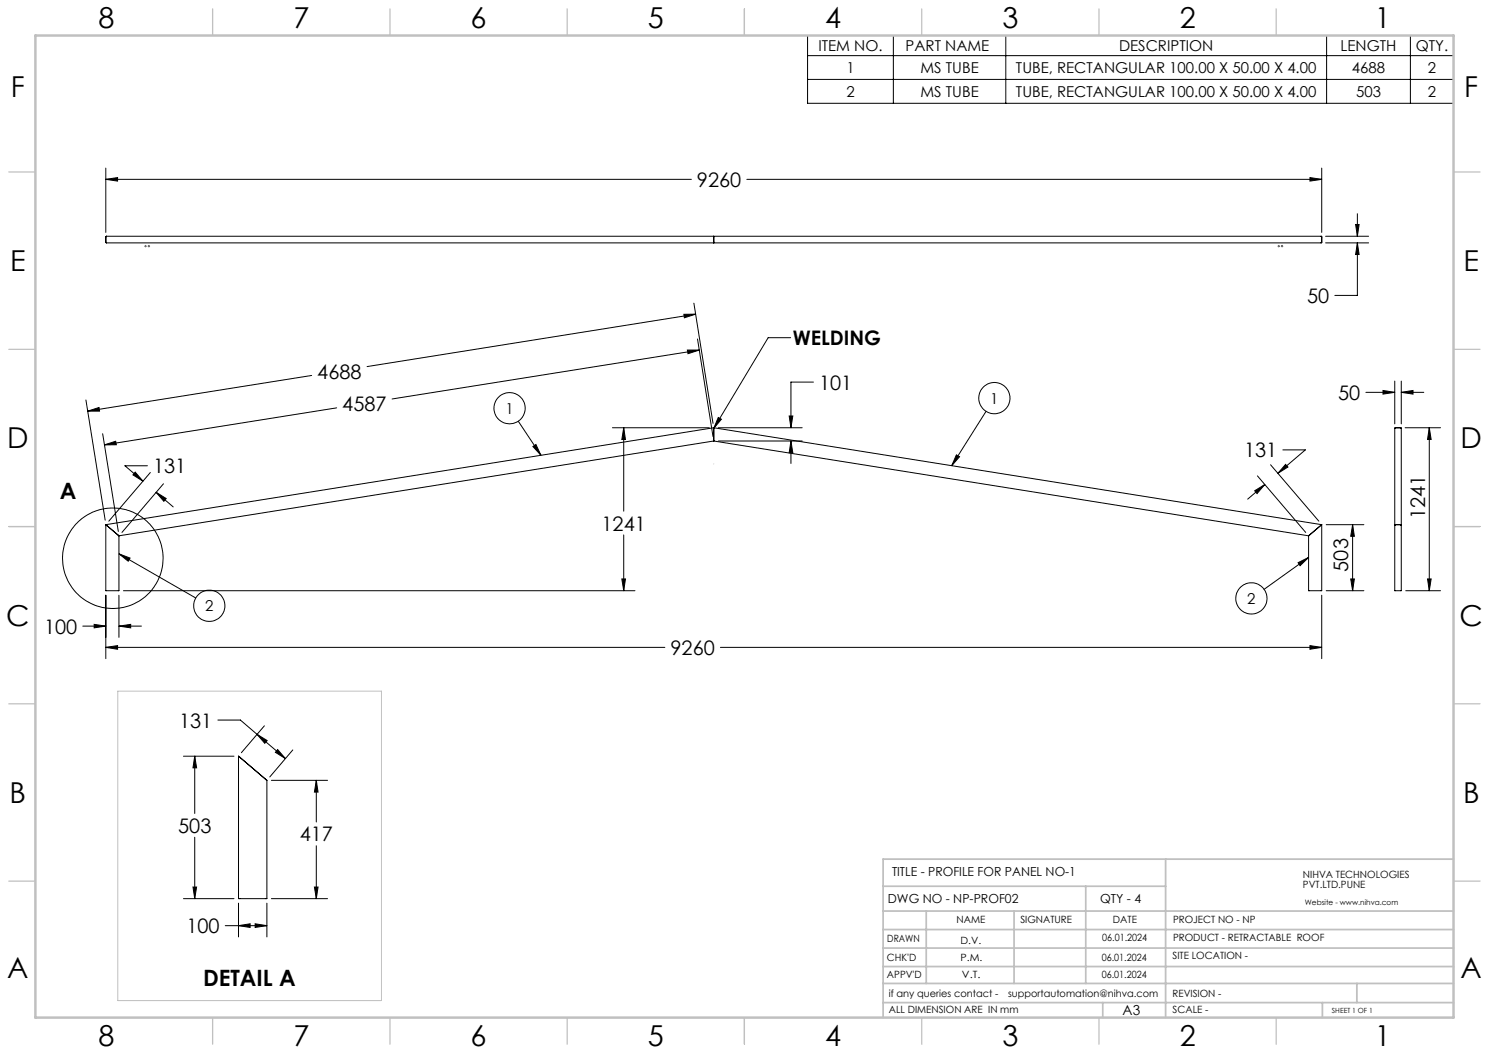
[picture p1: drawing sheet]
<svg xmlns="http://www.w3.org/2000/svg" width="420mm" height="297mm" viewBox="0 0 420 297" stroke-linecap="round" stroke-linejoin="round" font-family="sans-serif">
<g fill="none" stroke="#000" stroke-width=".28">
<path d="M227.8 10h182.2v19.1h-182.2zM227.8 15.7h182.2M252 10v19.1M283.7 10v19.1M374.2 10v19.1M397.8 10v19.1M227.8 22.4h182.2M29.8 47.4v18.1M29.8 50.6h165.2M29.8 50.6l3.4-.5v1zM210.6 50.6h162.2M369.5 50.1l3.3 .5-3.3 .5z"/>
<path d="M372.8 47.4v18.1M29.9 66.7l342.8-.1 .1 1.8-.2 .1h-342.6l-.2-.2zM201.3 66.8v1.7M201.3 66.6v.2zM373.9 66.6h12.1M373.9 68.5h12.1M382.4 63.3h1l-.5 3.3zM382.9 68.5v14.8h-6.4M382.9 60.3v6.3M382.9 68.5l.5 3.3h-1zM192.9 88.6h3.3l-3.2 1zM193.9 98.7h3.3l-3.1 1.1z"/>
<path d="M195.7 85.5l5.4 33.9M196.2 88.6l-92.7 14.8M196.7 95.6l4.4 27.6M197.2 98.7l-86.6 13.8M223 95.2h-6.3l-15.4 25.6M24.2 112.8l5.5 33.9M24.8 116l3.1-1.1 .2 1.1zM87.9 105.9l-63.1 10.1M95 115l-65.5 10.5M146.2 118.8l6.4 9.6M202.6 117.8l.9 .4-2.2 2.6zM222.6 117.3h1l-.5 3.3z"/>
<path d="M229.4 107.8h-6.3v12.8M278.1 116l-9.6 15.3M385.3 110.7h8.1M390.1 110.1l3.3 .6-3.3 .5zM393.4 107.5v12.1M395.3 110.7l3.3-.6v1.1zM395.3 107.5v12.1M395.3 110.7h6.3M29 122.3l4.4 27.6M29.5 125.5l3.1-1 .2 .9zM38.1 133.2l2.2 2.5-2.8-1.8zM41.6 131.4h-6.4l5.1 4.3"/>
<path d="M42.4 133.3l-11.7 13.7M44 138.8l4.9 4.2M44 138.8l2.9 1.8-.7 .8zM46.1 136.5l-11.7 13.7M150.3 125.9l.9-.5 1.4 3zM172.8 120.6h27.3M175.9 120.6l.5 3.4h-1zM175.9 120.6v23.6M201.3 124.2v.2M201.3 120.6v.2M201.3 124.4l-167.8 26.7M201.3 120.8v3.4"/>
<path d="M201.3 120.6l-171.5 27.4M201.3 124.4l167.8 26.7M201.3 120.6l171.5 27.4M202.6 124.4h23.7M202.6 120.6h23.7M223.1 124.4l.5 3.3h-1zM223.1 124.4v6.3M269.8 128.3l.9 .5-2.2 2.5zM353.9 138.4l2.9-1.7-2.2 2.5zM354.7 134.2l13.6 16M356.8 136.7l-4.9 4.1M358.4 131.1l13.6 15.9"/>
<path d="M361.8 126.9h6.4l-7.7 6.6M362.6 131l.7 .7-2.8 1.8zM393.5 120.7l1.8 .1v45.8h-1.9zM396.3 120.6h10M403.2 120.6v46M403.2 120.6l.5 3.4h-1zM29.8 148v18.6h3.7v-15.5M29.8 148l.2 .1M30 148.1l3.4 2.9M33.4 151l.1 .1M33.5 156.2l3.2 1.2-.5 .9zM33.5 156.2l21.7 12.5"/>
<path d="M175.9 150.9v15.7M366.1 158.7l3-1.5-2.4 2.4zM369.1 157.2l-12.5 9M369.3 151l-.2 .1M372.6 148.1l-3.3 2.9M372.8 148l-.2 .1M372.8 148v18.6h-3.7v-15.5M374.1 148h10.6M381.5 148l.5 3.3h-1zM381.5 148v18.6M393.4 148.1l.2-.1zM393.6 148h1.5"/>
<path d="M395.1 148l.2 .1zM23.4 176.6h6.4M26.6 176.1l3.2 .5-3.2 .5zM29.8 167.9v17.9M33.5 167.9v11.9M33.5 176.6h6.4M33.5 176.6l3.4-.5v1zM34.8 166.6h144.3M175.4 163.3h1l-.5 3.3zM372.8 167.9v17.9M374.1 166.6h10.6M381 163.3h1l-.5 3.3z"/>
<path d="M396.5 166.6h9.8M402.7 163.3h1l-.5 3.3zM29.8 182.6h157.7M29.8 182.6l3.4-.5v1zM203.2 182.6h169.6M369.5 182.1l3.3 .5-3.3 .5zM51.8 213.3h14.2M54.9 213.3v16.1M54.9 213.3l.6 3.3h-1.1zM61.5 203.1h6.3l12.7 10.9M67.3 213.3v40.2h8v-33.4l-7.6-6.5M67.3 213.3l.4 .3"/>
<path d="M72.5 207.1l2.9 1.8-.7 .8zM74.6 204.7l-6.5 7.6M78.3 211.4l2.2 2.6-2.8-1.8zM82.6 211.5l-6.5 7.6M54.9 236.1v17.4M76.6 220.1h15.8M89.2 220.1v11.7M89.2 238.5v15M89.2 220.1l.5 3.3h-1zM51.8 253.5h14.2M54.4 250.2h1.1l-.6 3.3zM67.3 254.7v9.6"/>
<path d="M75.3 254.7v9.6M76.6 253.5h15.8M88.7 250.2h1l-.5 3.3zM63.5 261.1h11.8M67.3 261.1l3.3-.5v1zM72 260.6l3.3 .5-3.3 .5z"/>
<circle cx="143.7" cy="115.1" r="4.4"/>
<circle cx="280.5" cy="112.3" r="4.4"/>
<circle cx="31.8" cy="157.5" r="14.2"/>
<circle cx="59" cy="170.9" r="4.4"/>
<circle cx="353" cy="168.8" r="4.4"/>
</g>
<g fill="none" stroke="#808000" stroke-width=".28">
<path d="M40.8 69.4h.1M41 69.4h.1M41.1 69.2h.1M41.1 69.3v.2M41.1 69.6v.1M41.2 69.4h.1M41.7 69.4h.1M41.9 69.4h.2M42 69.2h.1M42 69.3v.2M42 69.6v.1M42.2 69.4h.1"/>
<path d="M360.4 69.4h.1M360.6 69.4h.2M360.7 69.2h.1M360.7 69.3v.2M360.7 69.6v.1M360.9 69.4h.1M361.4 69.4h.1M361.5 69.4h.2M361.6 69.2h.1M361.6 69.3v.2M361.6 69.6v.1M361.8 69.4h.1"/>
</g>
<path d="M201.3 130.8h.1M33.2 194.9h74.4v87.3h-74.4z" fill="none" stroke="#c0c0c0" stroke-width=".28"/>
<g fill="none" stroke="#c0c0c0" stroke-width=".35">
<path d="M60 2.5v7.5M110 2.5v7.5M160 2.5v7.5M210 2.5v7.5M260 2.5v7.5M310 2.5v7.5M360 2.5v7.5M2.5 48.5h7.5M410 48.5h7.5M2.5 98.5h7.5M410 98.5h7.5M2.5 148.5h7.5"/>
<path d="M410 148.5h7.5M2.5 198.5h7.5M410 198.5h7.5M2.5 248.5h7.5M410 248.5h7.5M60 287v7.5M110 287v7.5M160 287v7.5M210 287v7.5M260 287v7.5M310 287v7.5M360 287v7.5"/>
</g>
<g fill="none" stroke="#c0c0c0" stroke-width=".5">
<path d="M249.1 257h160.9M249.1 250h79.7M261.3 257v20.4M286 257v20.4M306.2 250v27.4M328.8 242.3v44.7M410 242.3h-160.9v44.7M249.1 272.6h160.9M249.1 267.4h160.9M249.1 262.2h160.9M249.1 277.4h160.9M382.7 277.4v5.4"/>
<path d="M249.1 282.8h160.9M311 282.8v4.2M373 282.8v4.2"/>
</g>
<path d="M10 10h400v277h-400z" fill="none" stroke="#c0c0c0" stroke-width=".7"/>
<g fill="#000">
<path d="M202.6 117.8l.9 .4-2.2 2.6z"/>
<path d="M38.1 133.2l2.2 2.5-2.8-1.8zM44 138.8l2.9 1.8-.7 .8zM353.9 138.4l2.9-1.7-2.2 2.5zM362.6 131l.7 .7-2.8 1.8zM33.5 176.6l3.4-.5v1zM26.6 176.1l3.2 .5-3.2 .5zM29.8 182.6l3.4-.5v1zM369.5 182.1l3.3 .5-3.3 .5zM24.8 116l3.1-1.1 .2 1.1zM192.9 88.6h3.3l-3.2 1zM29.5 125.5l3.1-1 .2 .9zM193.9 98.7h3.3l-3.1 1.1zM223.1 124.4l.5 3.3h-1zM222.6 117.3h1l-.5 3.3zM175.9 120.6l.5 3.4h-1zM175.4 163.3h1l-.5 3.3zM29.8 50.6l3.4-.5v1zM369.5 50.1l3.3 .5-3.3 .5zM382.4 63.3h1l-.5 3.3zM382.9 68.5l.5 3.3h-1zM54.4 250.2h1.1l-.6 3.3zM54.9 213.3l.6 3.3h-1.1zM88.7 250.2h1l-.5 3.3zM89.2 220.1l.5 3.3h-1zM78.3 211.4l2.2 2.6-2.8-1.8zM72.5 207.1l2.9 1.8-.7 .8zM67.3 261.1l3.3-.5v1zM72 260.6l3.3 .5-3.3 .5zM390.1 110.1l3.3 .6-3.3 .5zM395.3 110.7l3.3-.6v1.1z"/>
<path d="M366.1 158.7l3-1.5-2.4 2.4zM33.5 156.2l3.2 1.2-.5 .9zM269.8 128.3l.9 .5-2.2 2.5zM150.3 125.9l.9-.5 1.4 3z"/>
<path d="M381.5 148l.5 3.3h-1zM381 163.3h1l-.5 3.3z"/>
<path d="M402.7 163.3h1l-.5 3.3zM403.2 120.6l.5 3.4h-1z"/>
</g>
<g font-size="8.1">
<text x="27.8" y="8">8</text>
<text x="82.8" y="8">7</text>
<text x="132.8" y="8">6</text>
<text x="182.8" y="8">5</text>
<text x="232.8" y="8">4</text>
<text x="282.8" y="8">3</text>
<text x="332.8" y="8">2</text>
<text x="387.8" y="8">1</text>
<text x="3" y="27.2">F</text>
<text x="413" y="27.2">F</text>
<text x="2.8" y="76.5">E</text>
<text x="412.8" y="76.5">E</text>
<text x="2" y="126.5">D</text>
<text x="412" y="126.5">D</text>
<text x="1.7" y="176.5">C</text>
<text x="411.7" y="176.5">C</text>
<text x="2.7" y="226.5">B</text>
<text x="412.7" y="226.5">B</text>
<text x="2" y="275.7">A</text>
<text x="412" y="275.7">A</text>
<text x="27.8" y="295">8</text>
<text x="82.8" y="295">7</text>
<text x="132.8" y="295">6</text>
<text x="182.8" y="295">5</text>
<text x="232.8" y="295">4</text>
<text x="282.8" y="295">3</text>
<text x="332.8" y="295">2</text>
<text x="387.8" y="295">1</text>
</g>
<g font-size="6.3">
<text x="16.8" y="140.7">A</text>
<text x="57.3" y="278.1">DETAIL A</text>
</g>
<g font-size="5.6">
<text x="196.6" y="52.7">9260</text>
<text x="368.7" y="85.4">50</text>
<text x="223.6" y="97.4">WELDING</text>
<text x="89.5" y="106.8">4688</text>
<text x="231" y="109.9">101</text>
<text x="377.5" y="112.8">50</text>
<text x="96.6" y="115.9">4587</text>
<text x="350.9" y="129">131</text>
<text x="43.2" y="133.5">131</text>
<text x="169.7" y="149.6">1241</text>
<text x="402" y="146.5" transform="rotate(-90 402 146.5)">1241</text>
<text x="380.3" y="161.2" transform="rotate(-90 380.3 161.2)">503</text>
<text x="12.4" y="178.7">100</text>
<text x="189.1" y="184.7">9260</text>
<text x="50.5" y="205.2">131</text>
<text x="50.3" y="234.9">503</text>
<text x="84.5" y="237.3">417</text>
<text x="52.6" y="263.2">100</text>
</g>
<g font-size="4.2">
<text x="230.9" y="14.4">ITEM NO.</text>
<text x="255.5" y="14.4">PART NAME</text>
<text x="315.7" y="14.4">DESCRIPTION</text>
<text x="378.1" y="14.4">LENGTH</text>
<text x="399.3" y="14.4">QTY.</text>
<text x="238.7" y="20.6">1</text>
<text x="259.6" y="20.6">MS TUBE</text>
<text x="286.6" y="20.6">TUBE, RECTANGULAR 100.00 X 50.00 X 4.00</text>
<text x="381.3" y="20.6">4688</text>
<text x="402.7" y="20.6">2</text>
<text x="238.7" y="27.3">2</text>
<text x="259.6" y="27.3">MS TUBE</text>
<text x="286.6" y="27.3">TUBE, RECTANGULAR 100.00 X 50.00 X 4.00</text>
<text x="382.5" y="27.3">503</text>
<text x="402.7" y="27.3">2</text>
<text x="279.3" y="113.8">1</text>
<text x="142.6" y="116.6">1</text>
<text x="57.9" y="172.4">2</text>
<text x="351.8" y="170.3">2</text>
</g>
<text font-size="3.9" x="316.7" y="286.4">A3</text>
<g font-size="3.5">
<text x="251.6" y="247.2">TITLE - PROFILE FOR PANEL NO-1</text>
<text x="250.4" y="254.8">DWG NO - NP-PROF02</text>
<text x="310.3" y="254.8">QTY - 4</text>
</g>
<g font-size="2.8">
<text x="367.5" y="247.7">NIHVA TECHNOLOGIES</text>
<text x="367.5" y="250.5">PVT.LTD.PUNE</text>
<text x="269.8" y="260.4">NAME</text>
<text x="287.8" y="260.4">SIGNATURE</text>
<text x="313.9" y="260.5">DATE</text>
<text x="330.9" y="260.5">PROJECT NO - NP</text>
<text x="250.3" y="265.7">DRAWN</text>
<text x="270.9" y="266.1">D.V.</text>
<text x="310.9" y="265.5">06.01.2024</text>
<text x="330.9" y="265.5">PRODUCT - RETRACTABLE ROOF</text>
<text x="250.2" y="271.1">CHK'D</text>
<text x="250.2" y="275.8">APPV'D</text>
<text x="270.9" y="271.1">P.M.</text>
<text x="271.3" y="275.8">V.T.</text>
<text x="310.8" y="271.1">06.01.2024</text>
<text x="310.8" y="275.8">06.01.2024</text>
<text x="330.7" y="270.6">SITE LOCATION -</text>
<text x="250.7" y="281.1">if any queries contact -</text>
<text x="284.3" y="281.1">supportautomation@nihva.com</text>
<text x="330.7" y="281.1">REVISION -</text>
<text x="250.7" y="285.6">ALL DIMENSION ARE IN mm</text>
<text x="330.7" y="285.6">SCALE -</text>
</g>
<text font-size="2.1" x="368.1" y="255.1">Website - www.nihva.com</text>
<text font-size="2" x="375.7" y="285.6">SHEET 1 OF 1</text>
</svg>
